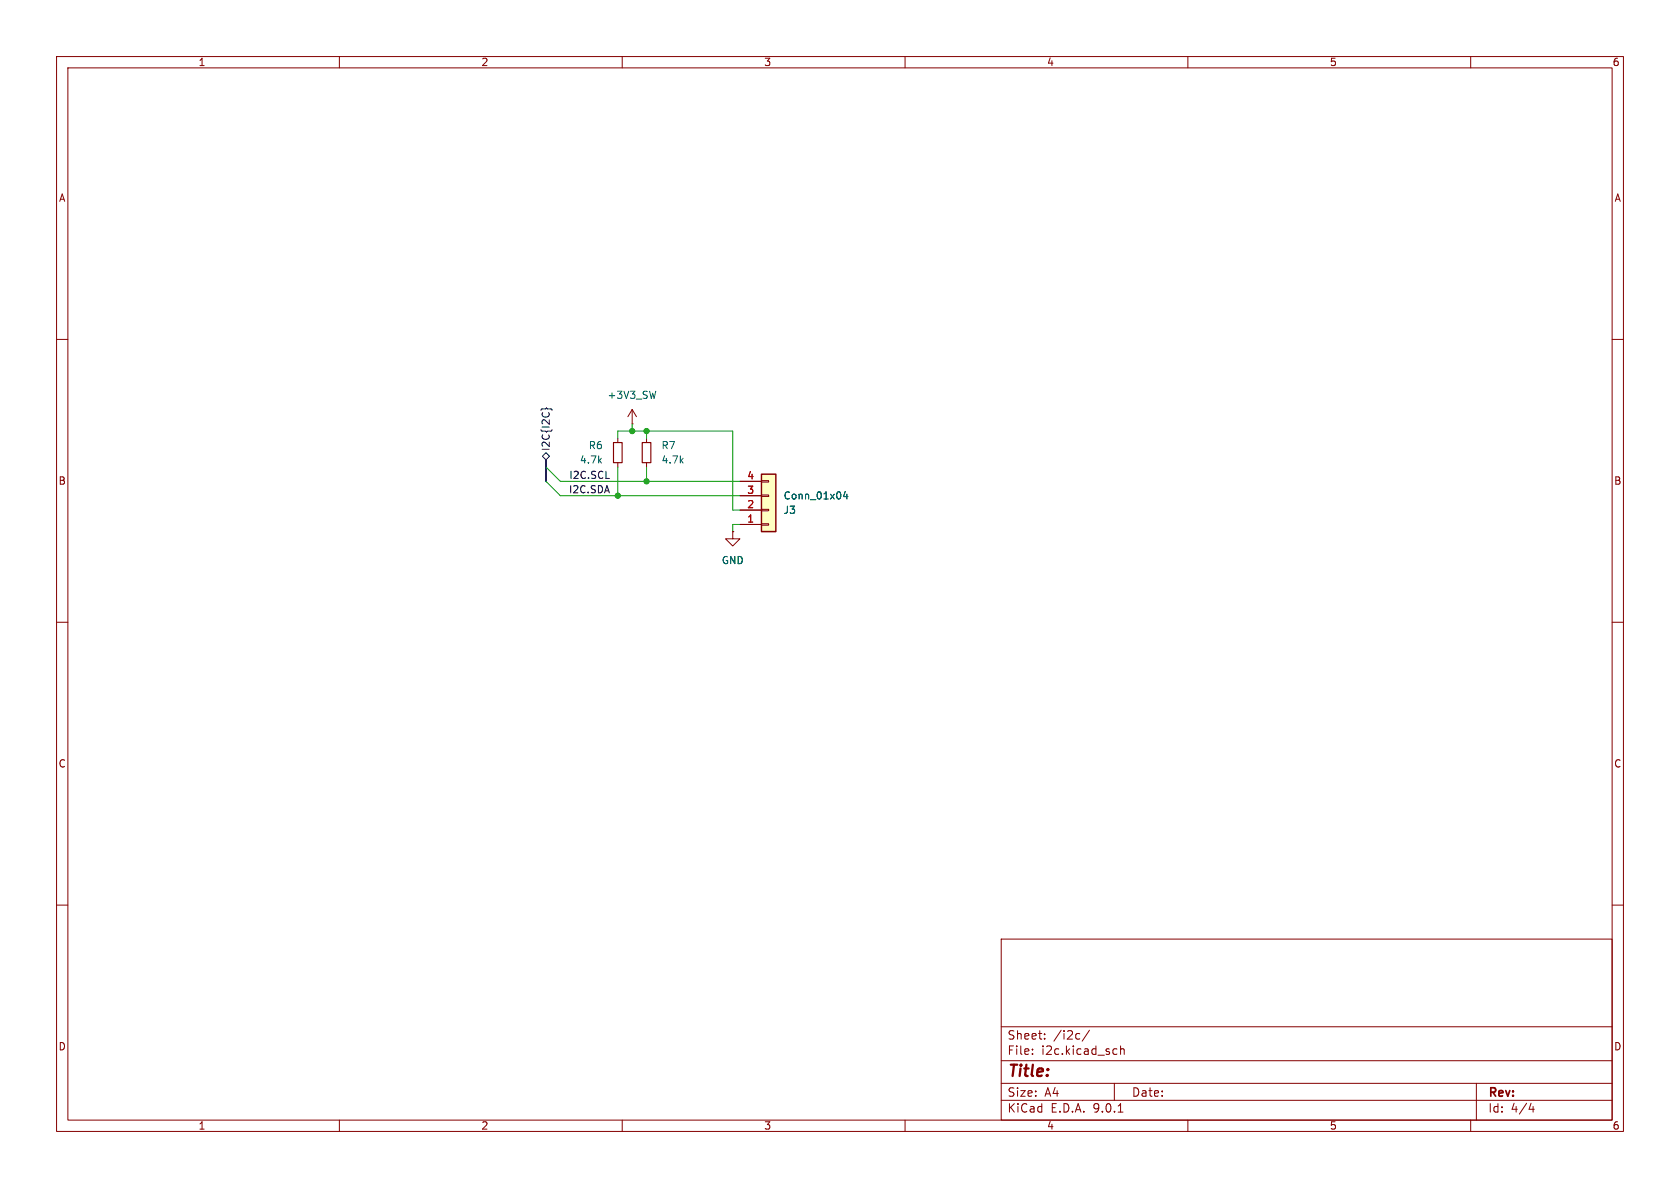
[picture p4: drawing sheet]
<svg xmlns="http://www.w3.org/2000/svg" width="297mm" height="210mm" viewBox="0 0 297 210" stroke-linecap="round" stroke-linejoin="round" font-family="sans-serif">
<g fill="none" stroke="#840000" stroke-width=".18">
<path d="M10 10h277v190h-277zM12 12h273v186h-273zM60 10v2M110 10v2M160 10v2M210 10v2M260 10v2M10 60h2M109.2 77.5v.7M285 60h2M109.2 81.8v.8M10 110h2"/>
<path d="M285 110h2M10 160h2M177 166h108v32h-108zM285 160h2M60 198v2M110 198v2M160 198v2M177 194.5h108M177 191.5h108M177 187.5h108M177 181.5h108M182.5 186.3v.1"/>
<path d="M182.5 185.5v.1M184.7 183.6v.1M184.7 182.8v.1M190.7 182.7l.2 .1M190.9 183.6l-.2 .1M192.6 182.1l-1.3 2M197 191.5v3M197 185.4l.5 .1M197.5 186.3l-.5 .1M197.7 196.6h.8M198.1 185.5l.2-.1 .4 .1v.9M198.1 184.9v1.5"/>
<path d="M210 198v2M260 198v2M261 191.5v6.5M270.7 195l-.4 1.1h.9M271 195.6v1"/>
</g>
<path d="M108.5 78.2h1.5v3.6h-1.5z" fill="none" stroke="#840000" stroke-width=".2"/>
<path d="M134.6 83.8h2.6v10.2h-2.6z" fill="#ffffc2"/>
<path d="M134.6 83.8h2.6v10.2h-2.6z" fill="none" stroke="#840000" stroke-width=".25"/>
<g fill="none" stroke="#840000" stroke-width=".18">
<path d="M111.8 74.9h.1M111.8 72.4l-.8 1.3M111.8 72.4l.7 1.3M111.8 72.4v2.5M114.3 77.5v.7M114.3 81.8v.8M129.5 94v1.3h1.3l-1.3 1.2-1.2-1.2h1.2M129.5 94h.1M130.8 92.7h3.8M130.8 90.2h3.8M130.8 87.6h3.8M130.8 85.1h3.8"/>
<path d="M134.6 92.6h1.3v.2h-1.3zM134.6 90h1.3v.3h-1.3zM134.6 87.5h1.3v.3h-1.3zM134.6 85h1.3v.2h-1.3z"/>
</g>
<path d="M115.9 69.2l-.3 1.2M149.4 86.9l-.3 .9h.8M149.7 87.4v.8" fill="none" stroke="#006464" stroke-width=".18"/>
<path d="M113.5 78.2h1.6v3.6h-1.6z" fill="none" stroke="#840000" stroke-width=".2"/>
<path d="M95.6 72.5l.2-.2h.6l.2-.2 .2 .2h.6l.2 .2M96.5 80l.7 .6-.7 .7-.6-.7z" fill="none" stroke="#000084" stroke-width=".18"/>
<path d="M96.5 81.3v3.8" fill="none" stroke="#000084" stroke-width=".3"/>
<path d="M109.2 77.5v-1.3h20.3v14h1.3M111.8 74.9v1.3M114.3 76.2v1.3M96.5 85.1l2.6 2.5h31.7M96.5 82.6l2.6 2.5h31.7M109.2 82.6v5M114.3 82.6v2.5M130.8 92.7h-1.3v1.3" fill="none" stroke="#009600" stroke-width=".18"/>
<g fill="#009600" stroke="#009600" stroke-width=".18">
<circle cx="109.2" cy="87.6" r=".46"/>
<circle cx="111.8" cy="76.2" r=".46"/>
<circle cx="114.3" cy="85.1" r=".46"/>
<circle cx="114.3" cy="76.2" r=".46"/>
</g>
<text font-size="2.8" fill="#840000" x="178" y="190.9">Title:</text>
<g font-size="2.1" fill="#840000">
<text x="178" y="184">Sheet:</text>
<text x="186.2" y="184">/i2c/</text>
<text x="178" y="186.7">File:</text>
<text x="184.1" y="186.7">i2c.kicad_sch</text>
<text x="178" y="196.9">KiCad</text>
<text x="178" y="194.1">Size:</text>
<text x="184.7" y="194.1">A4</text>
<text x="185.7" y="196.9">E.D.A.</text>
<text x="193.3" y="196.9">9.0.1</text>
<text x="200" y="194.1">Date:</text>
<text x="263" y="194.3">Rev:</text>
<text x="263" y="196.9">Id:</text>
<text x="267.1" y="196.9">4/4</text>
</g>
<g font-size="1.8" fill="#840000">
<text x="35" y="11.9">1</text>
<text x="85" y="11.9">2</text>
<text x="135" y="11.9">3</text>
<text x="185" y="11.9">4</text>
<text x="235" y="11.9">5</text>
<text x="285" y="11.9">6</text>
<text x="10.3" y="35.9">A</text>
<text x="285.3" y="35.9">A</text>
<text x="10.3" y="85.9">B</text>
<text x="285.3" y="85.9">B</text>
<text x="10.3" y="135.9">C</text>
<text x="285.3" y="135.9">C</text>
<text x="10.3" y="185.9">D</text>
<text x="285.3" y="185.9">D</text>
<text x="35" y="199.9">1</text>
<text x="85" y="199.9">2</text>
<text x="135" y="199.9">3</text>
<text x="185" y="199.9">4</text>
<text x="235" y="199.9">5</text>
<text x="285" y="199.9">6</text>
</g>
<g font-size="1.8" fill="#006464">
<text x="107.3" y="70.7">+3V3_SW</text>
<text x="102.4" y="82.1">4.7k</text>
<text x="104" y="79.6">R6</text>
<text x="116.8" y="79.6">R7</text>
<text x="116.8" y="82.1">4.7k</text>
<text x="138.4" y="88.5">Conn_01x04</text>
<text x="138.4" y="91">J3</text>
<text x="127.5" y="99.9">GND</text>
</g>
<text font-size="1.8" fill="#000084" x="97.4" y="79.8" transform="rotate(-90 97.4 79.8)">I2C{I2C}</text>
<g font-size="1.8" fill="#0f0f0f">
<text x="100.5" y="87.3">I2C.SDA</text>
<text x="100.6" y="84.7">I2C.SCL</text>
</g>
<g font-size="1.8" fill="#a90000">
<text x="132" y="89.9">2</text>
<text x="132" y="87.4">3</text>
<text x="132" y="84.8">4</text>
<text x="132" y="92.5">1</text>
</g>
</svg>
